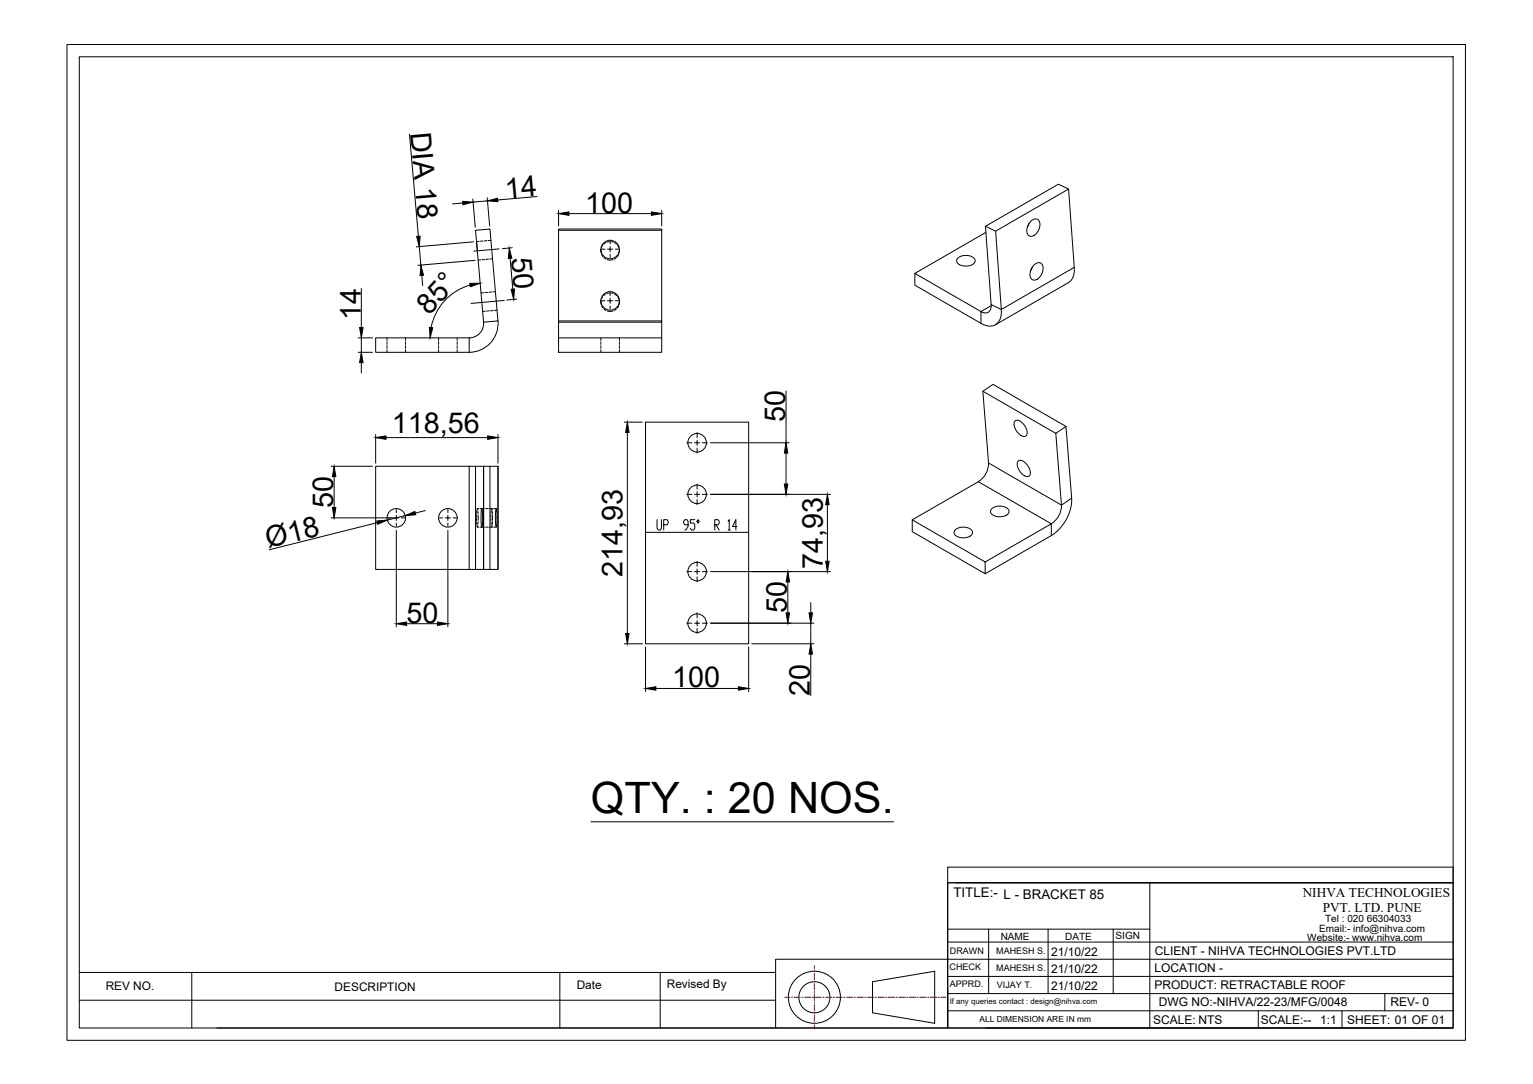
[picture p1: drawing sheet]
<svg xmlns="http://www.w3.org/2000/svg" width="594mm" height="420mm" viewBox="0 0 594 420" stroke-linecap="round" stroke-linejoin="round" font-family="sans-serif">
<!-- layer: 0 -->
<g fill="none" stroke="#000" stroke-width=".39">
<path d="M26 17.2h541.9v386h-541.9zM30.7 22h532.4v376.5h-532.4zM158.7 52l3.4 39.6M179.3 78.7l-3.9 .3M183.2 77.2l1 10.9M188.8 76.7l1 10.9M188.9 77.9l-5.6 .4M208.1 76.2l-15.2 1.3M414.1 73.3l-3.9-1.9-28.3 16.3M162.5 95.6l.6 7.1M183.5 93.7l-22.2 2M185.7 93.5l-1 .1 .3 3.6"/>
<path d="M187.2 93.4l-1 .1M188.7 93.3l-1 .1M190.2 93.1l-1 .1M193.4 96.5l-9.8 .8M198.5 96l-3.9 .4M216.5 89.3h39.9M216.5 81.6v6M220.5 82.8h31.9M232.9 96.7v.5M232.9 96.4l.1 1.7M233.1 98.6l.6 .9M233.2 96.6h1.2"/>
<path d="M233.6 95l-.5 .9M234 99.8l.8 .6M234.7 94.1l-.8 .6M236.2 93.7l-1 .2M236.4 95.6v1h-1M236.4 93.4v1.2M236.4 98.6v1.2M236.7 93.7l1 .2M237.5 96.6h-1.1v1M238.1 94.1l.9 .6M238.5 96.6h1.2M238.9 99.8l-.8 .6"/>
<path d="M239.3 95l.5 .9M239.8 98.6l-.6 .9M239.9 96.4v1.7M240 96.7v.5M256.4 81.6v6M371.3 99.9a4.9 4.9 0 0 1 6.5 .7 2.19 2.19 0 0 1-2.3 2.4 3.5 3.5 0 0 1-4.8-2.1zM382.1 90.1l-27.6 15.9M385.8 89.6l28.3-16.3 2.2 30.3-28.3 16.4zM385.8 89.6l-3.9-1.9 2.2 30.4 3.9 1.9M398.9 86.5l-.8 1.6M399.5 85.8a1.95 1.95 0 0 1 2.5-.8 1.95 1.95 0 0 1 1 2.4 4.2 4.2 0 0 1-3.8 4.2 3.4 3.4 0 0 1-.3-5.2zM140 111.8v15.2"/>
<path d="M163.5 106.7l.3 4M182.2 110.5a21.3 21.3 0 0 0-15.1 16.5M184.1 100.9l-22.2 1.9M186.3 100.7l-1 .1M187.4 113.5h-1M187.8 100.6l-1 .1M188.9 113.3l-1 .1M189.3 100.4l-1 .1M190.5 113.2l-1.1 .1M190.9 100.3l-1 .1M192 113.1h-1M195.4 116.4l-12.8 1.2"/>
<path d="M197.7 100.1l1 12M200.3 115.9l-3.9 .4M232.9 116.6v.5M232.9 116.3l.1 1.7M233.1 118.5l.6 .9M233.2 116.6h1.2M233.6 115l-.5 .8M234 119.8l.8 .5M234.7 114l-.8 .6M235.3 100.6h2.3M236.2 113.6l-1 .2M236.4 115.5v1.1h-1"/>
<path d="M236.4 113.4v1.1M236.4 118.6v1.2M236.7 113.6l1 .2M237.5 116.6h-1.1v1M238.1 114l.9 .6M238.5 116.6h1.2M238.9 119.8l-.8 .5M239.3 115l.5 .8M239.8 118.5l-.6 .9M239.9 116.3v1.7M240 116.6v.5M384.1 118.1a2.48 2.48 0 0 1-1 2.8 2.48 2.48 0 0 1-3-.1v4.5a4.7 4.7 0 0 0 7.5-1.7l.4-1.7v-1.9"/>
<path d="M384.1 118.5l-4 2.3-25.6-14.8v4.5l25.6 14.8M400.1 103.5l-.8 1.5M400.7 102.7a1.95 1.95 0 0 1 2.5-.8 1.95 1.95 0 0 1 1 2.5 4.1 4.1 0 0 1-3.8 4.1 3.4 3.4 0 0 1-.2-5.1zM416.3 103.6a6.1 6.1 0 0 1-2.3 6l-28.3 16.3M138.8 131h5.6M138.8 136.6h5.6M140 131v5.6M145.6 131h36.2v5.6h-36.2zM150 131v1M150 132.5v1M150 134v1M150 135.5v1.1"/>
<path d="M157.2 131v1M157.2 132.5v1M157.2 134v1M157.2 135.5v1.1M170 131v1M170 132.5v1M170 134v1M170 135.5v1.1M177.2 131v1M177.2 132.5v1M177.2 134v1M177.2 135.5v1.1"/>
<path d="M187.4 124.9a5.6 5.6 0 0 1-5.6 6M188.1 120.6l-1.1 .1M189.6 120.5l-1 .1M191.1 120.4h-1M192.6 120.2l-1 .1M193 124.4l-3.1-35.6-5.6 .5 3.1 35.6M193 124.4l-5.6 .5M193 124.4a11.2 11.2 0 0 1-11.2 12.1M216.5 124.4h39.9v12.2h-39.9zM216.5 124.4v-35.6h39.9v35.6M216.5 124.9h39.9M216.5 131h39.9"/>
<path d="M232.9 131v1M232.9 132.5v1M232.9 134v1M232.9 135.5v1.1M235.3 120.5h2.3M240 131v1M240 132.5v1M240 134v1M240 135.5v1.1M140 140.5v4M304.6 151.6v20M380.9 151.6l2.2 27.9 28.2 16.3 4-2.7-2.2-27.8"/>
<path d="M145.6 168.4v11.1M149.6 169.6h39.4M193 168.4v11.1M241.9 163.6h7.1M243.1 167.6v77.9M250.2 163.6h39.9v85.9h-39.9zM266.1 171.6h2M270.1 170.6v1h-1M270.1 167.6v2M270.1 173.7v1.9M271.2 171.6h-1.1v1M272.2 171.6h2"/>
<path d="M275.4 171.6h30.4M304.6 175.6v12M383.1 179.5a8.5 8.5 0 0 1-4 7.2M393.3 163.2a3 3 0 0 1 3.9 1.9l.6 1.2a1.71 1.71 0 0 1 .3 1.8 1.71 1.71 0 0 1-1.5 1.1 5.1 5.1 0 0 1-3.4-5.8zM394.6 178.7a3 3 0 0 1 3.8 2l.6 1.1a1.71 1.71 0 0 1 .3 1.8 1.71 1.71 0 0 1-1.4 1.1 5.1 5.1 0 0 1-3.5-5.8zM409.1 168l-28.2-16.4 3.9-2.6 28.3 16.3-4 2.7 2.2 27.8a8.4 8.4 0 0 1-3.9 7.2v4.6l-25.6 14.8M128.3 180.7h16.1M129.5 184.7v12M153.6 199.7v1h-1M153.6 197.5v1.2M157.1 199.8l-7 1.8M164.8 197.9l-3.9 1"/>
<path d="M173.6 199.7v1h-1.1M173.6 197.5v1.2M181.8 180.7h11.2v40h-11.2zM181.8 180.7h-36.2v40h36.2M184.3 180.7v40M184.7 199.5v1M184.8 197.9l-.1 1M184.9 197.4l.1-.3 .2 .7M185 197.1h.6M185.2 198.3l.1 1M185.3 199.8v1.9M186.1 197.1h1.6"/>
<path d="M186.7 197.1l.3 3.2-.3 4-.3-2.9zM187.4 180.7v40M188.2 197.1h1.1M189.8 197.1h1M189.9 180.7v40M190.3 199.5l-.1 1M190.4 197.9l-.1 1M190.4 197.4l.2-.3 .1 .7M190.8 198.3v1M190.9 199.8v1.9M191.3 197.1h1M192.3 197.1l.3 3.6-.3 3.6-.3-3.4z"/>
<path d="M193 180.7v40M266.1 191.6h2M270.1 190.6v1h-1M270.1 187.6v2M270.1 193.6v2M271.2 191.6h-1.1v1M272.2 191.6h2M275.4 191.6h46.4M320.6 195.6v22M384.2 197.3a4.8 4.8 0 0 1 6.8 .5 2.68 2.68 0 0 1-3.4 2.5h-.9a2.42 2.42 0 0 1-2.8-2.5zM415.3 193.1a17.2 17.2 0 0 1-7.9 14.5M128.3 200.7h24.1"/>
<path d="M146.2 202.6l-41.9 10.5M153.6 202.8v1.1M153.6 205.5v37.5M154.6 200.7h-1v1M155.6 200.7h1.2M170.3 200.7h1.2M173.6 202.8v1.1M173.6 205.5v37.5M174.6 200.7h-1v1M175.6 200.7h1.2M184.7 201v1M184.7 202.5l.1 1"/>
<path d="M185 204.3h.6M185.2 203.7l-.2 .6-.1-.3M185.3 202.2l-.1 1M186.1 204.3h1.6M188.2 204.3h1.1M189.8 204.3h1M190.2 201l.1 1M190.3 202.5l.1 1M190.7 203.7l-.1 .6-.2-.3M190.8 202.2v1M191.3 204.3h1M250.2 206.3h39.9"/>
<path d="M270.1 217.5v2M353.5 201.5l28.3 16.3v4.6l-28.3-16.3zM353.5 201.5l25.6-14.8 28.3 16.3-25.6 14.8M370.1 205.4a4.8 4.8 0 0 1 6.7 .6 2.41 2.41 0 0 1-2.9 2.4h-1.3a2.44 2.44 0 0 1-2.8-2.5zM266.1 221.6h2M270.1 220.5v1.1h-1M270.1 223.6v2M270.1 237.5v2M271.2 221.6h-1.1v1M272.2 221.6h2M275.4 221.6h46.4M305.3 225.6v11.9"/>
<path d="M314.2 233.6v3.9M157.6 241.8h12M241.9 249.5h7.1M250.2 250.7v17.3M266.1 241.5h2M270.1 240.5v1h-1M270.1 243.6v2M271.2 241.5h-1.1v1.1M272.2 241.5h2M275.4 241.5h40M290.1 250.7v17.3M291.3 249.5h24.1"/>
<path d="M314.2 241.5v8M314.2 253.5v16.1M254.2 266.8h31.9M229 318.5h117.3M367.3 336.1h195.8v6.1h-195.8zM367.3 342.2h195.8v56.2h-195.8zM367.3 342.2v56.2h-66.7M370.6 342.2h192.5M445.6 342.2v56.2M30.7 376.9h269.9M74.3 376.9v21.6M217 376.9v21.6"/>
<path d="M255.8 376.9v21.6M367.3 378.5h195.8M367.3 365.1h195.8M367.3 360.1h78.3M383.1 360.1v25M406.2 360.1v25M431.4 360.1v25M563.1 371.8h-262.5v26.6h-216.6M30.7 387.7h269.9M338.1 380.5l24.1-4v20.1l-24.1-4zM367.3 385.1h195.8M367.3 391.8h195.8"/>
<path d="M382 398.4h181.1M487.6 391.8v6.6M520.1 391.8v6.6M536.7 385.1v6.7"/>
<circle cx="236.5" cy="96.7" r="3.6"/>
<circle cx="236.5" cy="116.6" r="3.6"/>
<circle cx="270.2" cy="171.6" r="3.6"/>
<circle cx="270.2" cy="191.6" r="3.6"/>
<circle cx="153.6" cy="200.7" r="3.6"/>
<circle cx="173.6" cy="200.7" r="3.6"/>
<circle cx="270.2" cy="221.6" r="3.6"/>
<circle cx="270.2" cy="241.5" r="3.6"/>
<circle cx="315.6" cy="386.5" r="10.1"/>
<circle cx="315.6" cy="386.5" r="6"/>
</g>
<g fill="none" stroke="#f00" stroke-width=".39">
<path d="M315.6 374.2v1.4M315.6 376.1v.6M315.6 377.2v2.5M304.1 386.5h2.1M306.7 386.5h.5M307.7 386.5h2.5M310.7 386.5h.5M311.7 386.5h2.6M314.8 386.5h.5M315.6 380.2v.5M315.6 381.2v2.6M315.6 384.3v.5"/>
<path d="M315.6 385.3v2.5M315.6 388.3v.5M315.6 389.3v2.6M315.6 392.4v.5M315.6 393.4v2.5M315.6 396.4v.5M315.6 397.5v1.4M315.8 386.5h2.6M318.9 386.5h.5M319.9 386.5h2.5M322.9 386.5h.5M323.9 386.5h2.6"/>
<path d="M327 386.5h.5M328 386.5h2.5M331 386.5h.6M332.1 386.5h2.5M335.1 386.5h.5M336.1 386.5h2.6M339.2 386.5h.5M340.2 386.5h2.5M343.2 386.5h.5M344.2 386.5h2.6M347.3 386.5h.5M348.3 386.5h2.5"/>
<path d="M351.4 386.5h.5M352.4 386.5h2.5M355.4 386.5h.5M356.4 386.5h2.6M359.5 386.5h.5M360.5 386.5h2.5M363.5 386.5h.5M364.5 386.5h2.1"/>
</g>
<g fill="#000" stroke="#000" stroke-width=".39">
<path d="M179.3 78l4 .3-3.9 1.1zM188.9 77.9l3.9-1.1 .1 1.4zM161.5 91.7l1.3-.2-.3 4.1zM216.5 82.8l4-.7v1.4zM252.4 82.1l4 .7-4 .7zM163.1 102.7l1 4-1.3 .1zM182 109.8h4.1l-3.8 1.4zM197.3 96.1l1 4-1.3 .1zM198.1 112.1l1.3-.1-.3 4zM139.4 127h1.3l-.7 4zM166.4 126.9l1.3 .1-1 4zM140 136.6l.7 3.9h-1.3z"/>
<path d="M145.6 169.6l4-.6v1.3zM189 169l4 .6-4 .7zM243.1 163.6l.7 4h-1.3zM304.6 171.6l.7 4h-1.4zM129.5 180.7l.7 4h-1.4zM128.8 196.7h1.4l-.7 4zM157.1 199.8l3.7-1.6 .3 1.3zM303.9 187.6h1.4l-.7 4zM320.6 191.6l.7 4h-1.3zM146 201.9l4.1-.3-3.7 1.6zM320 217.6h1.3l-.7 4zM305.3 221.6l.7 4h-1.4z"/>
<path d="M304.6 237.5h1.4l-.7 4zM313.5 237.5h1.4l-.7 4zM153.6 241.8l4-.7v1.3zM169.6 241.1l4 .7-4 .6zM242.5 245.5h1.3l-.7 4zM314.2 249.5l.7 4h-1.4zM250.2 266.8l4-.6v1.3zM286.1 266.2l4 .6-4 .7z"/>
</g>
<text font-size="16.8" x="229" y="315">QTY. : 20 NOS.</text>
<g font-size="11.2">
<text x="159" y="51.4" transform="rotate(85 159 51.4)">DIA 18</text>
<text x="196" y="77" transform="rotate(-5 196 77)">14</text>
<text x="226.8" y="82.4">100</text>
<text x="198.1" y="99.9" transform="rotate(85 198.1 99.9)">50</text>
<text x="139.8" y="123.9" transform="rotate(-90 139.8 123.9)">14</text>
<text x="166.4" y="122.5" transform="rotate(-48 166.4 122.5)">85°</text>
<text x="151.8" y="167.8">118,56</text>
<text x="304.2" y="163.7" transform="rotate(-90 304.2 163.7)">50</text>
<text x="129.1" y="196.9" transform="rotate(-90 129.1 196.9)">50</text>
<text x="104" y="212.6" transform="rotate(-14 104 212.6)">Ø18</text>
<text x="318.8" y="220.6" transform="rotate(-90 318.8 220.6)">74,93</text>
<text x="241.3" y="223.6" transform="rotate(-90 241.3 223.6)">214,93</text>
<text x="304.9" y="237.7" transform="rotate(-90 304.9 237.7)">50</text>
<text x="157.5" y="241.4">50</text>
<text x="260.5" y="266.5">100</text>
<text x="313.8" y="269.7" transform="rotate(-90 313.8 269.7)">20</text>
</g>
<text font-size="7.9" x="253.3" y="206.7">UP 95° R 14</text>
<g font-size="5.2">
<text x="369.5" y="347.7">TITLE:- L - BRACKET 85</text>
<text x="504.8" y="347.6">NIHVA TECHNOLOGIES</text>
<text x="512.6" y="353.4">PVT. LTD. PUNE</text>
</g>
<g font-size="4.7">
<text x="407.3" y="370.6">21/10/22</text>
<text x="447.5" y="370.1">CLIENT - NIHVA TECHNOLOGIES PVT.LTD</text>
<text x="407.3" y="377.3">21/10/22</text>
<text x="447.4" y="376.7">LOCATION -</text>
<text x="407.3" y="383.9">21/10/22</text>
<text x="447.4" y="383.4">PRODUCT: RETRACTABLE ROOF</text>
<text x="449" y="390.1">DWG NO:-NIHVA/22-23/MFG/0048</text>
<text x="538.8" y="390">REV- 0</text>
<text x="446.9" y="396.7">SCALE: NTS</text>
<text x="488.6" y="396.7">SCALE:--</text>
<text x="511.6" y="396.7">1:1</text>
<text x="522.1" y="396.7">SHEET: 01 OF 01</text>
</g>
<g font-size="4.6">
<text x="41" y="383.6">REV NO.</text>
<text x="129.7" y="384">DESCRIPTION</text>
<text x="223.5" y="383.4">Date</text>
<text x="258.4" y="382.9">Revised By</text>
</g>
<g font-size="3.9">
<text x="513.5" y="357.3">Tel : 020 66304033</text>
<text x="387.8" y="364.2">NAME</text>
<text x="412.8" y="364.3">DATE</text>
<text x="432.3" y="363.9">SIGN</text>
<text x="506.6" y="364.7">Website:- www.nihva.com</text>
<text x="511.2" y="361.1">Email:- info@nihva.com</text>
</g>
<g font-size="3.5">
<text x="368.1" y="369.9">DRAWN</text>
<text x="386.1" y="369.7">MAHESH S.</text>
<text x="368" y="375.8">CHECK</text>
<text x="386.1" y="376.4">MAHESH S.</text>
<text x="368.1" y="382.4">APPRD.</text>
<text x="386.3" y="383">VIJAY T.</text>
</g>
<text font-size="3.3" x="379.6" y="396.3">ALL DIMENSION ARE IN mm</text>
<text font-size="3" x="368" y="389.3">If any queries contact : design@nihva.com</text>
</svg>
